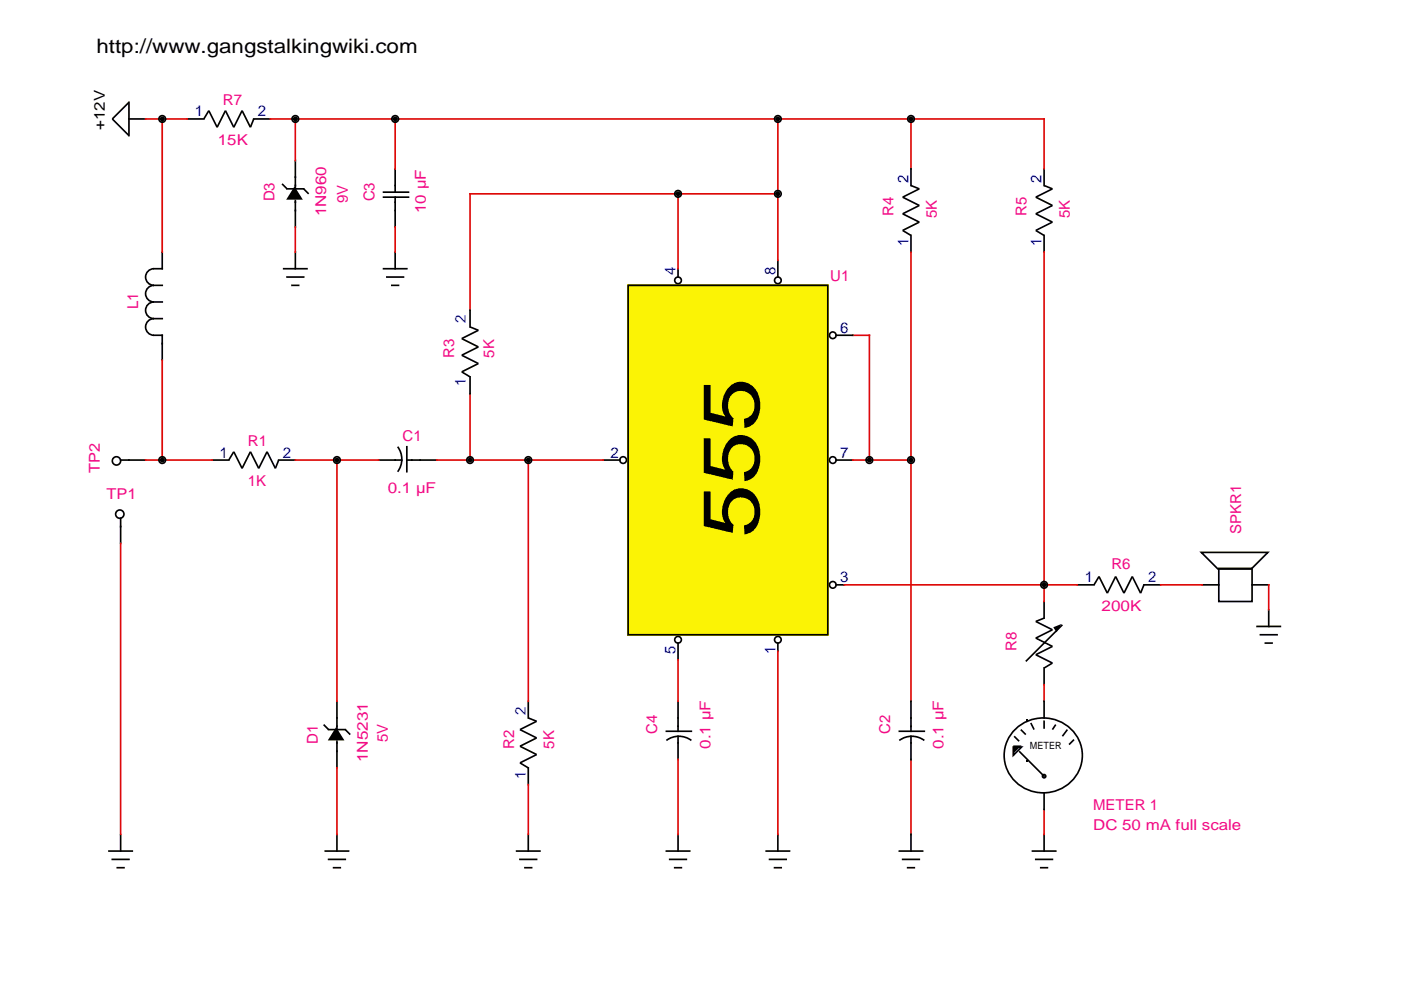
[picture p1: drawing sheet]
<svg xmlns="http://www.w3.org/2000/svg" width="297mm" height="210mm" viewBox="0 0 297 210" stroke-linecap="round" stroke-linejoin="round" font-family="sans-serif">
<path d="M133 60.3h42.7v74.5h-42.7z" fill="#fbf305"/>
<g fill="none" stroke="#000" stroke-width=".35">
<path d="M27.3 21.5v7.4M27.3 21.7l-3.5 3.5 3.5 3.6M43.2 25.2l1.1-1.7 1.7 3.5 1.8-3.5 1.8 3.5 1.7-3.5 1.8 3.5 .7-1.8M59.8 39l1.1 1M62.6 37.4v2.8M221.4 39.3l1.7 .7-3.5 1.8 3.5 1.8-3.5 1.7 3.5 1.8-3.5 1.8 1.8 1M32.5 57h2.1M32.6 57a1.76 1.76 0 0 0-1.7 1.7 1.76 1.76 0 0 0 1.7 1.8 1.76 1.76 0 0 0-1.7 1.8 1.76 1.76 0 0 0 1.7 1.7 1.76 1.76 0 0 0-1.7 1.8 1.76 1.76 0 0 0 1.7 1.8 1.76 1.76 0 0 0-1.7 1.7 1.76 1.76 0 0 0 1.7 1.8M60 57h5.3M60.7 40h3.9M60.7 58.7h3.9M62.6 42.3v2.5"/>
<path d="M81.1 57h5.3M81.8 58.7h3.9M32.5 60.5h2.1M32.5 64h2.1M32.5 67.6h2.1M32.5 71.1h2.1M34.4 70.9v2.1M61.7 60.5h1.8M82.9 60.5h1.8M99.7 69.3l1.7 .7-3.5 1.8 3.5 1.8-3.5 1.7 3.5 1.8-3.5 1.7 1.8 1.1M133.2 60.5h42.3v74.1h-42.3zM25.4 97.5h2.1"/>
<path d="M83.6 97.5h1.8M84.3 94.7a4.4 4.4 0 0 1 0 5.3M86.1 97.5h3.2M86.3 94.5v5.7M25.6 109.7v2.1M221.4 131.1l-1.8 .7 3.5 1.7-3.5 1.8 3.5 1.8-3.5 1.7 3.5 1.8-1.7 1M225.2 132.5l-7.7 7.7M232 124l1-1.8 1.8 3.6 1.7-3.6 1.8 3.6 1.8-3.6 1.7 3.6 .7-1.8M68.6 153.6l1.1 1.1M69.5 154.7h3.9M71.4 152v2.9M71.4 157v2.5"/>
<path d="M112 152.2l1.8 .7-3.6 1.8 3.6 1.8-3.6 1.7 3.6 1.8-3.6 1.7 1.8 1.1M141.1 155h5.7M141.3 157a4.4 4.4 0 0 1 5.3 0M143.8 152v3.2M143.8 155.9v1.8M190.5 155h5.6M190.7 157a4.4 4.4 0 0 1 5.3 0M193.1 152v3.2M193.1 155.9v1.8M22.9 180.4h5.3M23.6 182.2h3.9M24.7 184h1.8"/>
<path d="M68.8 180.4h5.3M69.5 182.2h3.9M70.6 184h1.7M109.4 180.4h5.3M110.1 182.2h3.8M111.1 184h1.8M141.1 180.4h5.3M141.8 182.2h3.9M142.9 184h1.7M162.3 180.4h5.3M163 182.2h3.9M164 184h1.8"/>
<path d="M190.5 180.4h5.3M191.2 182.2h3.9M192.3 184h1.7M218.7 180.4h5.3M219.4 182.2h3.9M220.5 184h1.7"/>
<circle cx="143.8" cy="59.4" r=".71"/>
<circle cx="164.9" cy="59.4" r=".71"/>
<circle cx="176.6" cy="71.1" r=".71"/>
<circle cx="24.7" cy="97.7" r=".88"/>
<circle cx="132.1" cy="97.5" r=".71"/>
<circle cx="176.6" cy="97.5" r=".71"/>
<circle cx="25.4" cy="109" r=".88"/>
<circle cx="143.8" cy="135.6" r=".71"/>
<circle cx="164.9" cy="135.6" r=".71"/>
<circle cx="176.6" cy="124" r=".71"/>
</g>
<path d="M62.4 39.5l1.8 2.8h-3.5zM223.3 133l1.8-.7-1.1 1.8zM71.3 154.2l1.7 2.8h-3.5z" fill="#000"/>
<path d="M258.2 120.3h7.4v7.4h-7.4z" fill="#fff"/>
<path d="M258.4 120.5h7.1v7h-7.1z" fill="none" stroke="#000" stroke-width=".35"/>
<path d="M254.7 116.8h14.1l-3.5 3.5h-7.1z" fill-rule="evenodd" fill="#fff"/>
<g fill="none" stroke="#000" stroke-width=".35">
<path d="M27.2 25.2h3.8M39.5 25.2h3.9M53.6 25.2h3.9M62.6 33.9v3.8M83.8 35.6v5.3M193.1 39.3l1.8 .7-3.5 1.8 3.5 1.8-3.5 1.7 3.5 1.8-3.5 1.8 1.7 1M193.1 35.6v3.9M221.4 35.6v3.9M34.4 53.3v3.9M62.6 44.5v3.8M62.6 53.3v3.9M64.4 40l1 1.1"/>
<path d="M81.1 41.8h5.7M81.1 40.7h5.7M83.8 41.6v6.7M83.8 53.3v3.9M143.8 56.8v2.1M164.9 55v3.9M193.1 49.7v3.9M221.4 49.7v3.9M34.4 72.7v3.9M99.7 65.6v3.9M99.7 79.7v3.9M177.1 71.1h3.9"/>
<path d="M27.2 97.5h3.8M44.8 97.5h3.9M48.5 97.5l1.1-1.7 1.7 3.5 1.8-3.5 1.8 3.5 1.7-3.5 1.8 3.5 .7-1.8M58.9 97.5h3.9M80.1 97.5h3.9M88.9 97.5h3.9M127.7 97.5h3.9M177.1 97.5h3.9M25.6 111.5v3.9M254.7 117.1h14.1l-3.5 3.6h-7.1zM143.8 136.2v3.9M164.9 136.2v2.1"/>
<path d="M177.1 124h2.1M221.4 127.4v3.8M228.2 124h3.9M242.4 124h3.8M254.7 124h3.9M265.3 124h3.9M266.3 132.8h5.3M267.1 134.6h3.8M268.1 136.3h1.8M269 129.1v3.9M71.4 148.5v3.9M71.4 159.1v3.9"/>
<path d="M73.2 154.7l1.1 1.1M112 148.5v3.9M143.8 148.5v3.9M143.8 157.3v3.9M193.1 148.5v3.9M193.1 157.3v3.9M214.8 158.4h1.8l-1.8 1.8zM215 156.1l1.1 1.1M215.3 154.5a8.3 8.3 0 0 1 8.9-1.7 8.3 8.3 0 0 1 5.3 7.4 8.3 8.3 0 0 1-8.3 7.9 8.3 8.3 0 0 1-8.3-7.9 7.7 7.7 0 0 1 2.4-5.7zM216.1 159.3l5.3 5.3M216.4 154.7l1.1 1.1M218.5 153.3l.8 1.4"/>
<path d="M221.4 141.5v3.8M221.4 148.5v3.9M221.4 152.8v1.7M223.8 153.6l-.7 1.1M226.3 154.7l-1.1 1.4M227.7 156.8l-1 1.1M25.6 176.7v3.9M71.4 176.7v3.9M112 162.6v3.9M112 176.7v3.9M143.8 176.7v3.9M164.9 176.7v3.9"/>
<path d="M193.1 176.7v3.9M221.4 167.9v3.9M221.4 176.7v3.9"/>
<circle cx="34.4" cy="25.2" r=".71"/>
<circle cx="62.6" cy="25.2" r=".71"/>
<circle cx="83.8" cy="25.2" r=".71"/>
<circle cx="164.9" cy="25.2" r=".71"/>
<circle cx="193.1" cy="25.2" r=".71"/>
<circle cx="143.8" cy="41.1" r=".71"/>
<circle cx="164.9" cy="41.1" r=".71"/>
<circle cx="34.4" cy="97.5" r=".71"/>
<circle cx="71.4" cy="97.5" r=".71"/>
<circle cx="99.7" cy="97.5" r=".71"/>
<circle cx="112" cy="97.5" r=".71"/>
<circle cx="184.3" cy="97.5" r=".71"/>
<circle cx="193.1" cy="97.5" r=".71"/>
<circle cx="221.4" cy="124" r=".71"/>
<circle cx="221.4" cy="164.6" r=".35"/>
</g>
<g fill="#000">
<path d="M217.7 152.4h.3v.3h-.3zM217.7 161.2h.3v.4h-.3z"/>
<circle cx="34.4" cy="25.2" r=".53"/>
<circle cx="62.6" cy="25.2" r=".53"/>
<circle cx="83.8" cy="25.2" r=".53"/>
<circle cx="164.9" cy="25.2" r=".53"/>
<circle cx="193.1" cy="25.2" r=".53"/>
<circle cx="143.8" cy="41.1" r=".53"/>
<circle cx="164.9" cy="41.1" r=".53"/>
<circle cx="34.4" cy="97.5" r=".53"/>
<circle cx="71.4" cy="97.5" r=".53"/>
<circle cx="99.7" cy="97.5" r=".53"/>
<circle cx="112" cy="97.5" r=".53"/>
<circle cx="184.3" cy="97.5" r=".53"/>
<circle cx="193.1" cy="97.5" r=".53"/>
<circle cx="221.4" cy="124" r=".53"/>
<circle cx="221.4" cy="164.6" r=".18"/>
</g>
<path d="M214.8 158h1.8l-1.8 1.8z" fill="#000"/>
<g fill="none" stroke="#dd0907" stroke-width=".35">
<path d="M30.7 25.2h9.2M34.4 25v28.6M57.1 25.2h164.4M62.6 25v9.2M83.8 25v11M164.9 25v30.4M193.1 25v11M221.4 25v11M62.6 48v5.6M83.8 48v5.6M99.5 41.1h65.6M99.7 40.9v25.1"/>
<path d="M143.8 40.9v16.3M193.1 53.3v95.6M221.4 53.3v74.4M34.4 76.2v21.5M180.6 71.1h3.9M184.3 70.9v26.8M30.7 97.5h14.5M62.4 97.5h18M71.4 97.4v51.5M92.4 97.5h35.7M99.7 83.3v14.4M112 97.4v51.5"/>
<path d="M180.6 97.5h12.7M25.6 115v62.1M143.8 139.7v9.2M164.9 137.9v39.2M178.9 124h49.7M245.9 124h9.2M269 123.8v5.7M221.4 145v3.9M71.4 162.6v14.5M112 166.2v10.9M143.8 160.9v16.2M193.1 160.9v16.2"/>
<path d="M221.4 171.4v5.7"/>
</g>
<text font-size="16.9" x="160.9" y="113.9" transform="rotate(-90 160.9 113.9)">555</text>
<text font-size="4.2" x="20.5" y="11.3">http://www.gangstalkingwiki.com</text>
<g font-size="3.2" fill="#f20884">
<text x="47.3" y="22.2">R7</text>
<text x="46.2" y="30.7">15K</text>
<text x="58.2" y="42.7" transform="rotate(-90 58.2 42.7)">D3</text>
<text x="69.1" y="45.9" transform="rotate(-90 69.1 45.9)">1N960</text>
<text x="73.7" y="43" transform="rotate(-90 73.7 43)">9V</text>
<text x="79.4" y="42.7" transform="rotate(-90 79.4 42.7)">C3</text>
<text x="90.3" y="45.2" transform="rotate(-90 90.3 45.2)">10 µF</text>
<text x="189.4" y="45.9" transform="rotate(-90 189.4 45.9)">R4</text>
<text x="198.6" y="46.2" transform="rotate(-90 198.6 46.2)">5K</text>
<text x="217.7" y="45.9" transform="rotate(-90 217.7 45.9)">R5</text>
<text x="226.8" y="46.2" transform="rotate(-90 226.8 46.2)">5K</text>
<text x="176" y="59.6">U1</text>
<text x="29.3" y="65.6" transform="rotate(-90 29.3 65.6)">L1</text>
<text x="96.3" y="75.8" transform="rotate(-90 96.3 75.8)">R3</text>
<text x="104.8" y="75.8" transform="rotate(-90 104.8 75.8)">5K</text>
<text x="52.6" y="94.5">R1</text>
<text x="85.4" y="93.5">C1</text>
<text x="21.2" y="100.2" transform="rotate(-90 21.2 100.2)">TP2</text>
<text x="22.6" y="105.8">TP1</text>
<text x="52.6" y="103">1K</text>
<text x="82.2" y="104.4">0.1 µF</text>
<text x="263.2" y="113.2" transform="rotate(-90 263.2 113.2)">SPKR1</text>
<text x="235.7" y="120.7">R6</text>
<text x="233.5" y="129.5">200K</text>
<text x="215.5" y="137.9" transform="rotate(-90 215.5 137.9)">R8</text>
<text x="139.3" y="155.6" transform="rotate(-90 139.3 155.6)">C4</text>
<text x="188.7" y="155.6" transform="rotate(-90 188.7 155.6)">C2</text>
<text x="67.4" y="157.7" transform="rotate(-90 67.4 157.7)">D1</text>
<text x="78" y="161.6" transform="rotate(-90 78 161.6)">1N5231</text>
<text x="82.2" y="157.3" transform="rotate(-90 82.2 157.3)">5V</text>
<text x="109" y="158.8" transform="rotate(-90 109 158.8)">R2</text>
<text x="117.5" y="158.8" transform="rotate(-90 117.5 158.8)">5K</text>
<text x="150.6" y="158.8" transform="rotate(-90 150.6 158.8)">0.1 µF</text>
<text x="200" y="158.8" transform="rotate(-90 200 158.8)">0.1 µF</text>
<text x="231.8" y="171.8">METER 1</text>
<text x="231.8" y="176">DC 50 mA full scale</text>
</g>
<text font-size="3.2" x="22.2" y="27.5" transform="rotate(-90 22.2 27.5)">+12V</text>
<g font-size="3.2" fill="#0000d3">
<text x="41.3" y="24.7">1</text>
<text x="54.7" y="24.7">2</text>
<text x="192.6" y="38.8" transform="rotate(-90 192.6 38.8)">2</text>
<text x="220.8" y="38.8" transform="rotate(-90 220.8 38.8)">2</text>
<text x="192.6" y="52.2" transform="rotate(-90 192.6 52.2)">1</text>
<text x="220.8" y="52.2" transform="rotate(-90 220.8 52.2)">1</text>
<text x="143.2" y="58.2" transform="rotate(-90 143.2 58.2)">4</text>
<text x="164.4" y="58.2" transform="rotate(-90 164.4 58.2)">8</text>
<text x="98.8" y="68.4" transform="rotate(-90 98.8 68.4)">2</text>
<text x="178.2" y="70.6">6</text>
<text x="98.8" y="81.8" transform="rotate(-90 98.8 81.8)">1</text>
<text x="46.6" y="97">1</text>
<text x="60" y="97">2</text>
<text x="129.5" y="97">2</text>
<text x="178.2" y="97">7</text>
<text x="178.2" y="123.5">3</text>
<text x="230" y="123.5">1</text>
<text x="243.4" y="123.5">2</text>
<text x="143.2" y="138.6" transform="rotate(-90 143.2 138.6)">5</text>
<text x="164.4" y="138.6" transform="rotate(-90 164.4 138.6)">1</text>
<text x="111.5" y="151.7" transform="rotate(-90 111.5 151.7)">2</text>
<text x="111.5" y="165.1" transform="rotate(-90 111.5 165.1)">1</text>
</g>
<text font-size="2.1" x="218.4" y="158.8">METER</text>
</svg>
